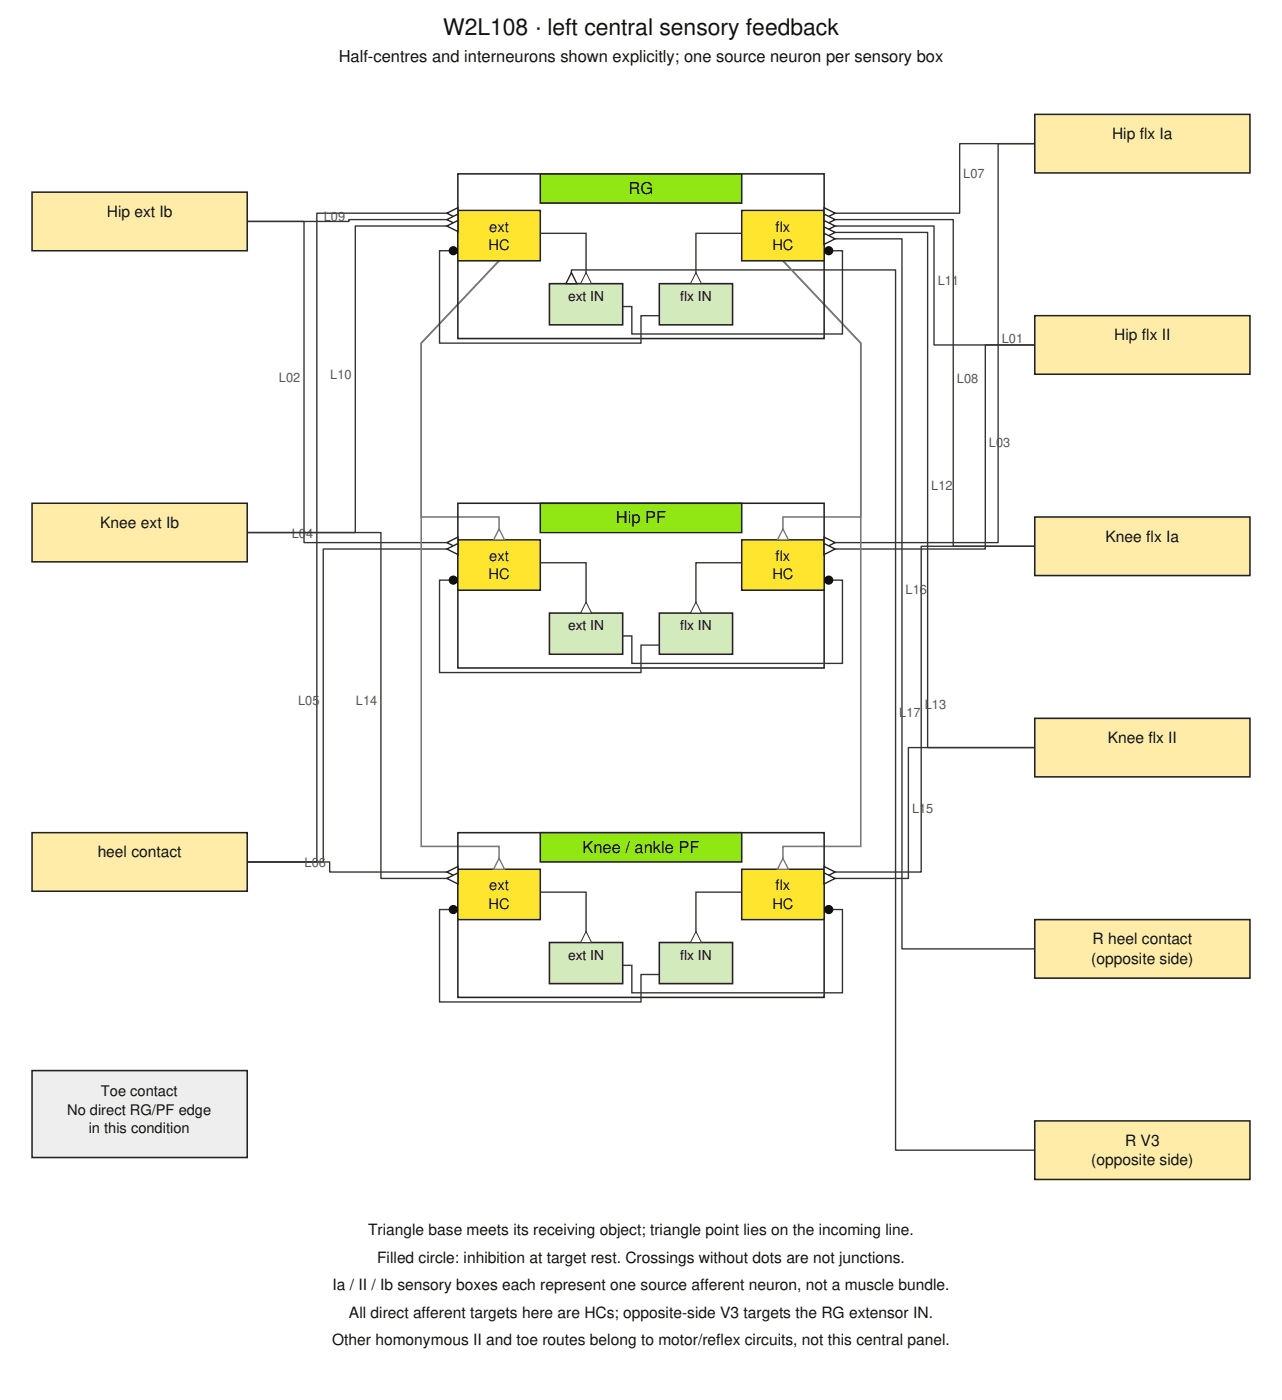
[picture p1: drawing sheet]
<svg xmlns="http://www.w3.org/2000/svg" width="494mm" height="540mm" viewBox="0 0 494 540" stroke-linecap="round" stroke-linejoin="round" font-family="sans-serif">
<path d="M176.4 84.7h-42v.7h-39.2h21.9v123.8h59.3M176.4 82.2h-54.3v250.1h-26.9M176.4 87.1h-39.5v118.2h-41.7h51.6v133.4h29.6M317.5 82.2h52.2v-26.8h28.9h-14.1v153.8h-67M317.5 87.1h42.3v45.9h38.8h-19v78.7h-62.1M317.5 84.7h49.7v125.9h31.4h-43.7v125.6h-37.4M317.5 89.6h39.9v198.6h41.2h-48.6v50.5h-32.5M317.5 92.1h30v273.7h51.1M220.1 109.4v-5.3h124.9v339.3h53.6M176.4 211.7h-51.9v120.6h-29.3M95.2 332.3h31.8v3.9h49.4" fill="none" stroke="#333" stroke-width=".53"/>
<path d="M192.3 208.1v-8.8h-30v-67l30-31.8-30 31.8v194h30v8.8M301.6 208.1v-8.8h30v-67l-30-31.8 30 31.8v194h-30v8.8" fill="none" stroke="#777" stroke-width=".6"/>
<path d="M176.4 67h141.1v63.5h-141.1z" fill="none" stroke="#222" stroke-width=".6"/>
<path d="M208.1 67h77.7v11.3h-77.7z" fill="#91e714"/>
<path d="M208.1 67h77.7v11.3h-77.7z" fill="none" stroke="#222" stroke-width=".6"/>
<path d="M176.4 81.1h31.7v19.4h-31.7z" fill="#ffe52e"/>
<path d="M176.4 81.1h31.7v19.4h-31.7z" fill="none" stroke="#222" stroke-width=".6"/>
<path d="M285.8 81.1h31.7v19.4h-31.7z" fill="#ffe52e"/>
<path d="M285.8 81.1h31.7v19.4h-31.7z" fill="none" stroke="#222" stroke-width=".6"/>
<path d="M211.7 109.4h28.2v15.8h-28.2z" fill="#d3eabd"/>
<path d="M211.7 109.4h28.2v15.8h-28.2z" fill="none" stroke="#222" stroke-width=".6"/>
<path d="M254 109.4h28.2v15.8h-28.2z" fill="#d3eabd"/>
<path d="M254 109.4h28.2v15.8h-28.2z" fill="none" stroke="#222" stroke-width=".6"/>
<path d="M176.4 96.7h-7.1v35.6h77.6v-10.6h7.1M208.1 90h17.7v19.4" fill="none" stroke="#333" stroke-width=".53"/>
<circle cx="174.6" cy="96.7" r="1.76" fill="#000"/>
<path d="M225.8 105.1l2.1 4.3h-4.2z" fill="#fff"/>
<path d="M225.8 105.1l2.1 4.3h-4.2z" fill="none" stroke="#333" stroke-width=".39"/>
<path d="M285.8 90h-17.7v19.4" fill="none" stroke="#333" stroke-width=".53"/>
<path d="M268.1 105.1l2.1 4.3h-4.2z" fill="#fff"/>
<path d="M268.1 105.1l2.1 4.3h-4.2z" fill="none" stroke="#333" stroke-width=".39"/>
<path d="M317.5 96.7h7.1v32.1h-81.2v-10.6h-3.5" fill="none" stroke="#333" stroke-width=".53"/>
<circle cx="319.3" cy="96.7" r="1.76" fill="#000"/>
<path d="M176.4 194h141.1v63.5h-141.1z" fill="none" stroke="#222" stroke-width=".6"/>
<path d="M208.1 194h77.7v11.3h-77.7z" fill="#91e714"/>
<path d="M208.1 194h77.7v11.3h-77.7z" fill="none" stroke="#222" stroke-width=".6"/>
<path d="M176.4 208.1h31.7v19.4h-31.7z" fill="#ffe52e"/>
<path d="M176.4 208.1h31.7v19.4h-31.7z" fill="none" stroke="#222" stroke-width=".6"/>
<path d="M285.8 208.1h31.7v19.4h-31.7z" fill="#ffe52e"/>
<path d="M285.8 208.1h31.7v19.4h-31.7z" fill="none" stroke="#222" stroke-width=".6"/>
<path d="M211.7 236.4h28.2v15.8h-28.2z" fill="#d3eabd"/>
<path d="M211.7 236.4h28.2v15.8h-28.2z" fill="none" stroke="#222" stroke-width=".6"/>
<path d="M254 236.4h28.2v15.8h-28.2z" fill="#d3eabd"/>
<path d="M254 236.4h28.2v15.8h-28.2z" fill="none" stroke="#222" stroke-width=".6"/>
<path d="M285.8 217h-17.7v19.4M176.4 223.7h-7.1v35.6h77.6v-10.6h7.1" fill="none" stroke="#333" stroke-width=".53"/>
<circle cx="174.6" cy="223.7" r="1.76" fill="#000"/>
<path d="M268.1 232.1l2.1 4.3h-4.2z" fill="#fff"/>
<path d="M268.1 232.1l2.1 4.3h-4.2z" fill="none" stroke="#333" stroke-width=".39"/>
<path d="M208.1 217h17.7v19.4" fill="none" stroke="#333" stroke-width=".53"/>
<path d="M225.8 232.1l2.1 4.3h-4.2z" fill="#fff"/>
<path d="M225.8 232.1l2.1 4.3h-4.2z" fill="none" stroke="#333" stroke-width=".39"/>
<path d="M317.5 223.7h7.1v32.1h-81.2v-10.6h-3.5" fill="none" stroke="#333" stroke-width=".53"/>
<circle cx="319.3" cy="223.7" r="1.76" fill="#000"/>
<path d="M176.4 321h141.1v63.5h-141.1z" fill="none" stroke="#222" stroke-width=".6"/>
<path d="M208.1 321h77.7v11.3h-77.7z" fill="#91e714"/>
<path d="M208.1 321h77.7v11.3h-77.7z" fill="none" stroke="#222" stroke-width=".6"/>
<path d="M176.4 335.1h31.7v19.4h-31.7z" fill="#ffe52e"/>
<path d="M176.4 335.1h31.7v19.4h-31.7z" fill="none" stroke="#222" stroke-width=".6"/>
<path d="M285.8 335.1h31.7v19.4h-31.7z" fill="#ffe52e"/>
<path d="M285.8 335.1h31.7v19.4h-31.7z" fill="none" stroke="#222" stroke-width=".6"/>
<path d="M211.7 363.4h28.2v15.8h-28.2z" fill="#d3eabd"/>
<path d="M211.7 363.4h28.2v15.8h-28.2z" fill="none" stroke="#222" stroke-width=".6"/>
<path d="M254 363.4h28.2v15.8h-28.2z" fill="#d3eabd"/>
<path d="M254 363.4h28.2v15.8h-28.2z" fill="none" stroke="#222" stroke-width=".6"/>
<path d="M285.8 344h-17.7v19.4M317.5 350.7h7.1v32.1h-81.2v-10.6h-3.5" fill="none" stroke="#333" stroke-width=".53"/>
<circle cx="319.3" cy="350.7" r="1.76" fill="#000"/>
<path d="M268.1 359.1l2.1 4.3h-4.2z" fill="#fff"/>
<path d="M268.1 359.1l2.1 4.3h-4.2z" fill="none" stroke="#333" stroke-width=".39"/>
<path d="M176.4 350.7h-7.1v35.6h77.6v-10.6h7.1M208.1 344h17.7v19.4" fill="none" stroke="#333" stroke-width=".53"/>
<circle cx="174.6" cy="350.7" r="1.76" fill="#000"/>
<path d="M225.8 359.1l2.1 4.3h-4.2z" fill="#fff"/>
<path d="M225.8 359.1l2.1 4.3h-4.2z" fill="none" stroke="#333" stroke-width=".39"/>
<path d="M12.3 74.1h82.9v22.6h-82.9z" fill="#ffeca8"/>
<path d="M12.3 74.1h82.9v22.6h-82.9z" fill="none" stroke="#222" stroke-width=".6"/>
<path d="M12.3 194h82.9v22.6h-82.9z" fill="#ffeca8"/>
<path d="M12.3 194h82.9v22.6h-82.9z" fill="none" stroke="#222" stroke-width=".6"/>
<path d="M12.3 321h82.9v22.6h-82.9z" fill="#ffeca8"/>
<path d="M12.3 321h82.9v22.6h-82.9z" fill="none" stroke="#222" stroke-width=".6"/>
<path d="M398.6 44.1h82.9v22.6h-82.9z" fill="#ffeca8"/>
<path d="M398.6 44.1h82.9v22.6h-82.9z" fill="none" stroke="#222" stroke-width=".6"/>
<path d="M398.6 121.7h82.9v22.6h-82.9z" fill="#ffeca8"/>
<path d="M398.6 121.7h82.9v22.6h-82.9z" fill="none" stroke="#222" stroke-width=".6"/>
<path d="M398.6 199.3h82.9v22.6h-82.9z" fill="#ffeca8"/>
<path d="M398.6 199.3h82.9v22.6h-82.9z" fill="none" stroke="#222" stroke-width=".6"/>
<path d="M398.6 276.9h82.9v22.6h-82.9z" fill="#ffeca8"/>
<path d="M398.6 276.9h82.9v22.6h-82.9z" fill="none" stroke="#222" stroke-width=".6"/>
<path d="M398.6 354.5h82.9v22.6h-82.9z" fill="#ffeca8"/>
<path d="M398.6 354.5h82.9v22.6h-82.9z" fill="none" stroke="#222" stroke-width=".6"/>
<path d="M398.6 432.2h82.9v22.5h-82.9z" fill="#ffeca8"/>
<path d="M398.6 432.2h82.9v22.5h-82.9z" fill="none" stroke="#222" stroke-width=".6"/>
<path d="M317.5 207.1l4.2 2.1-4.2 2.1z" fill="#fff"/>
<path d="M317.5 207.1l4.2 2.1-4.2 2.1z" fill="none" stroke="#222" stroke-width=".53"/>
<path d="M172.2 209.2l4.2-2.1v4.2z" fill="#fff"/>
<path d="M172.2 209.2l4.2-2.1v4.2z" fill="none" stroke="#222" stroke-width=".53"/>
<path d="M317.5 209.5l4.2 2.2-4.2 2.1z" fill="#fff"/>
<path d="M317.5 209.5l4.2 2.2-4.2 2.1z" fill="none" stroke="#222" stroke-width=".53"/>
<path d="M172.2 82.2l4.2-2.1v4.2z" fill="#fff"/>
<path d="M172.2 82.2l4.2-2.1v4.2z" fill="none" stroke="#222" stroke-width=".53"/>
<path d="M172.2 211.7l4.2-2.2v4.3z" fill="#fff"/>
<path d="M172.2 211.7l4.2-2.2v4.3z" fill="none" stroke="#222" stroke-width=".53"/>
<path d="M172.2 336.2l4.2-2.1v4.2z" fill="#fff"/>
<path d="M172.2 336.2l4.2-2.1v4.2z" fill="none" stroke="#222" stroke-width=".53"/>
<path d="M317.5 80.1l4.2 2.1-4.2 2.1z" fill="#fff"/>
<path d="M317.5 80.1l4.2 2.1-4.2 2.1z" fill="none" stroke="#222" stroke-width=".53"/>
<path d="M317.5 82.5l4.2 2.2-4.2 2.1z" fill="#fff"/>
<path d="M317.5 82.5l4.2 2.2-4.2 2.1z" fill="none" stroke="#222" stroke-width=".53"/>
<path d="M172.2 84.7l4.2-2.2v4.3z" fill="#fff"/>
<path d="M172.2 84.7l4.2-2.2v4.3z" fill="none" stroke="#222" stroke-width=".53"/>
<path d="M172.2 87.1l4.2-2.1v4.3z" fill="#fff"/>
<path d="M172.2 87.1l4.2-2.1v4.3z" fill="none" stroke="#222" stroke-width=".53"/>
<path d="M317.5 85l4.2 2.1-4.2 2.2z" fill="#fff"/>
<path d="M317.5 85l4.2 2.1-4.2 2.2z" fill="none" stroke="#222" stroke-width=".53"/>
<path d="M317.5 87.5l4.2 2.1-4.2 2.1z" fill="#fff"/>
<path d="M317.5 87.5l4.2 2.1-4.2 2.1z" fill="none" stroke="#222" stroke-width=".53"/>
<path d="M317.5 334.1l4.2 2.1-4.2 2.1z" fill="#fff"/>
<path d="M317.5 334.1l4.2 2.1-4.2 2.1z" fill="none" stroke="#222" stroke-width=".53"/>
<path d="M172.2 338.7l4.2-2.2v4.3z" fill="#fff"/>
<path d="M172.2 338.7l4.2-2.2v4.3z" fill="none" stroke="#222" stroke-width=".53"/>
<path d="M317.5 336.5l4.2 2.2-4.2 2.1z" fill="#fff"/>
<path d="M317.5 336.5l4.2 2.2-4.2 2.1z" fill="none" stroke="#222" stroke-width=".53"/>
<path d="M317.5 90l4.2 2.1-4.2 2.1z" fill="#fff"/>
<path d="M317.5 90l4.2 2.1-4.2 2.1z" fill="none" stroke="#222" stroke-width=".53"/>
<path d="M220.1 105.1l2.1 4.3h-4.2z" fill="#fff"/>
<path d="M220.1 105.1l2.1 4.3h-4.2z" fill="none" stroke="#222" stroke-width=".53"/>
<path d="M301.6 203.9l2.1 4.2h-4.2z" fill="#fff"/>
<path d="M301.6 203.9l2.1 4.2h-4.2z" fill="none" stroke="#777" stroke-width=".53"/>
<path d="M192.3 330.9l2.1 4.2h-4.3z" fill="#fff"/>
<path d="M192.3 330.9l2.1 4.2h-4.3z" fill="none" stroke="#777" stroke-width=".53"/>
<path d="M192.3 203.9l2.1 4.2h-4.3z" fill="#fff"/>
<path d="M192.3 203.9l2.1 4.2h-4.3z" fill="none" stroke="#777" stroke-width=".53"/>
<path d="M301.6 330.9l2.1 4.2h-4.2z" fill="#fff"/>
<path d="M301.6 330.9l2.1 4.2h-4.2z" fill="none" stroke="#777" stroke-width=".53"/>
<path d="M12.3 412.7h82.9v33.6h-82.9z" fill="#eee"/>
<path d="M12.3 412.7h82.9v33.6h-82.9z" fill="none" stroke="#222" stroke-width=".6"/>
<text font-size="8.8" fill="#111" x="170.7" y="13.4">W2L108 · left central sensory feedback</text>
<g font-size="6.3" fill="#111">
<text x="130.5" y="24">Half-centres and interneurons shown explicitly; one source neuron per sensory box</text>
<text x="242.2" y="74.8">RG</text>
<text x="237.2" y="201.8">Hip PF</text>
<text x="224.4" y="328.8">Knee / ankle PF</text>
</g>
<g font-size="6" fill="#111">
<text x="428.4" y="53.6">Hip flx Ia</text>
<text x="41.1" y="83.6">Hip ext Ib</text>
<text x="429.3" y="131.2">Hip flx II</text>
<text x="38.6" y="203.6">Knee ext Ib</text>
<text x="425.9" y="208.8">Knee flx Ia</text>
<text x="426.8" y="286.5">Knee flx II</text>
<text x="37.6" y="330.6">heel contact</text>
<text x="420.9" y="364.1">R heel contact</text>
<text x="420.4" y="371.6">(opposite side)</text>
<text x="433.4" y="441.7">R V3</text>
<text x="420.4" y="449.2">(opposite side)</text>
<text x="141.8" y="476.2">Triangle base meets its receiving object; triangle point lies on the incoming line.</text>
<text x="145.3" y="486.8">Filled circle: inhibition at target rest. Crossings without dots are not junctions.</text>
<text x="128.1" y="497.4">Ia / II / Ib sensory boxes each represent one source afferent neuron, not a muscle bundle.</text>
<text x="134.4" y="508">All direct afferent targets here are HCs; opposite-side V3 targets the RG extensor IN.</text>
<text x="127.9" y="518.6">Other homonymous II and toe routes belong to motor/reflex circuits, not this central panel.</text>
</g>
<g font-size="5.6" fill="#111">
<text x="188.5" y="89.3">ext</text>
<text x="298.8" y="89.3">flx</text>
<text x="188.2" y="96.3">HC</text>
<text x="297.5" y="96.3">HC</text>
<text x="188.5" y="216.3">ext</text>
<text x="298.8" y="216.3">flx</text>
<text x="188.2" y="223.3">HC</text>
<text x="297.5" y="223.3">HC</text>
<text x="188.5" y="343.3">ext</text>
<text x="298.8" y="343.3">flx</text>
<text x="188.2" y="350.3">HC</text>
<text x="297.5" y="350.3">HC</text>
<text x="38.9" y="422.6">Toe contact</text>
<text x="25.9" y="429.7">No direct RG/PF edge</text>
<text x="34.2" y="436.7">in this condition</text>
</g>
<g font-size="5.3" fill="#111">
<text x="218.9" y="116.1">ext IN</text>
<text x="262.1" y="116.1">flx IN</text>
<text x="218.9" y="243.1">ext IN</text>
<text x="262.1" y="243.1">flx IN</text>
<text x="218.9" y="370.1">ext IN</text>
<text x="262.1" y="370.1">flx IN</text>
</g>
<g font-size="4.9" fill="#555">
<text x="371.1" y="68.8">L07</text>
<text x="124.8" y="85">L09</text>
<text x="361.2" y="110.1">L11</text>
<text x="385.9" y="132.3">L01</text>
<text x="107.5" y="147.3">L02</text>
<text x="127.2" y="146.2">L10</text>
<text x="368.7" y="147.6">L08</text>
<text x="381" y="172.3">L03</text>
<text x="358.8" y="188.9">L12</text>
<text x="112.4" y="207.3">L04</text>
<text x="348.9" y="229">L16</text>
<text x="114.9" y="272">L05</text>
<text x="137.1" y="272">L14</text>
<text x="356.3" y="273.4">L13</text>
<text x="346.4" y="276.4">L17</text>
<text x="351.4" y="313.4">L15</text>
<text x="117.4" y="334.3">L06</text>
</g>
</svg>
